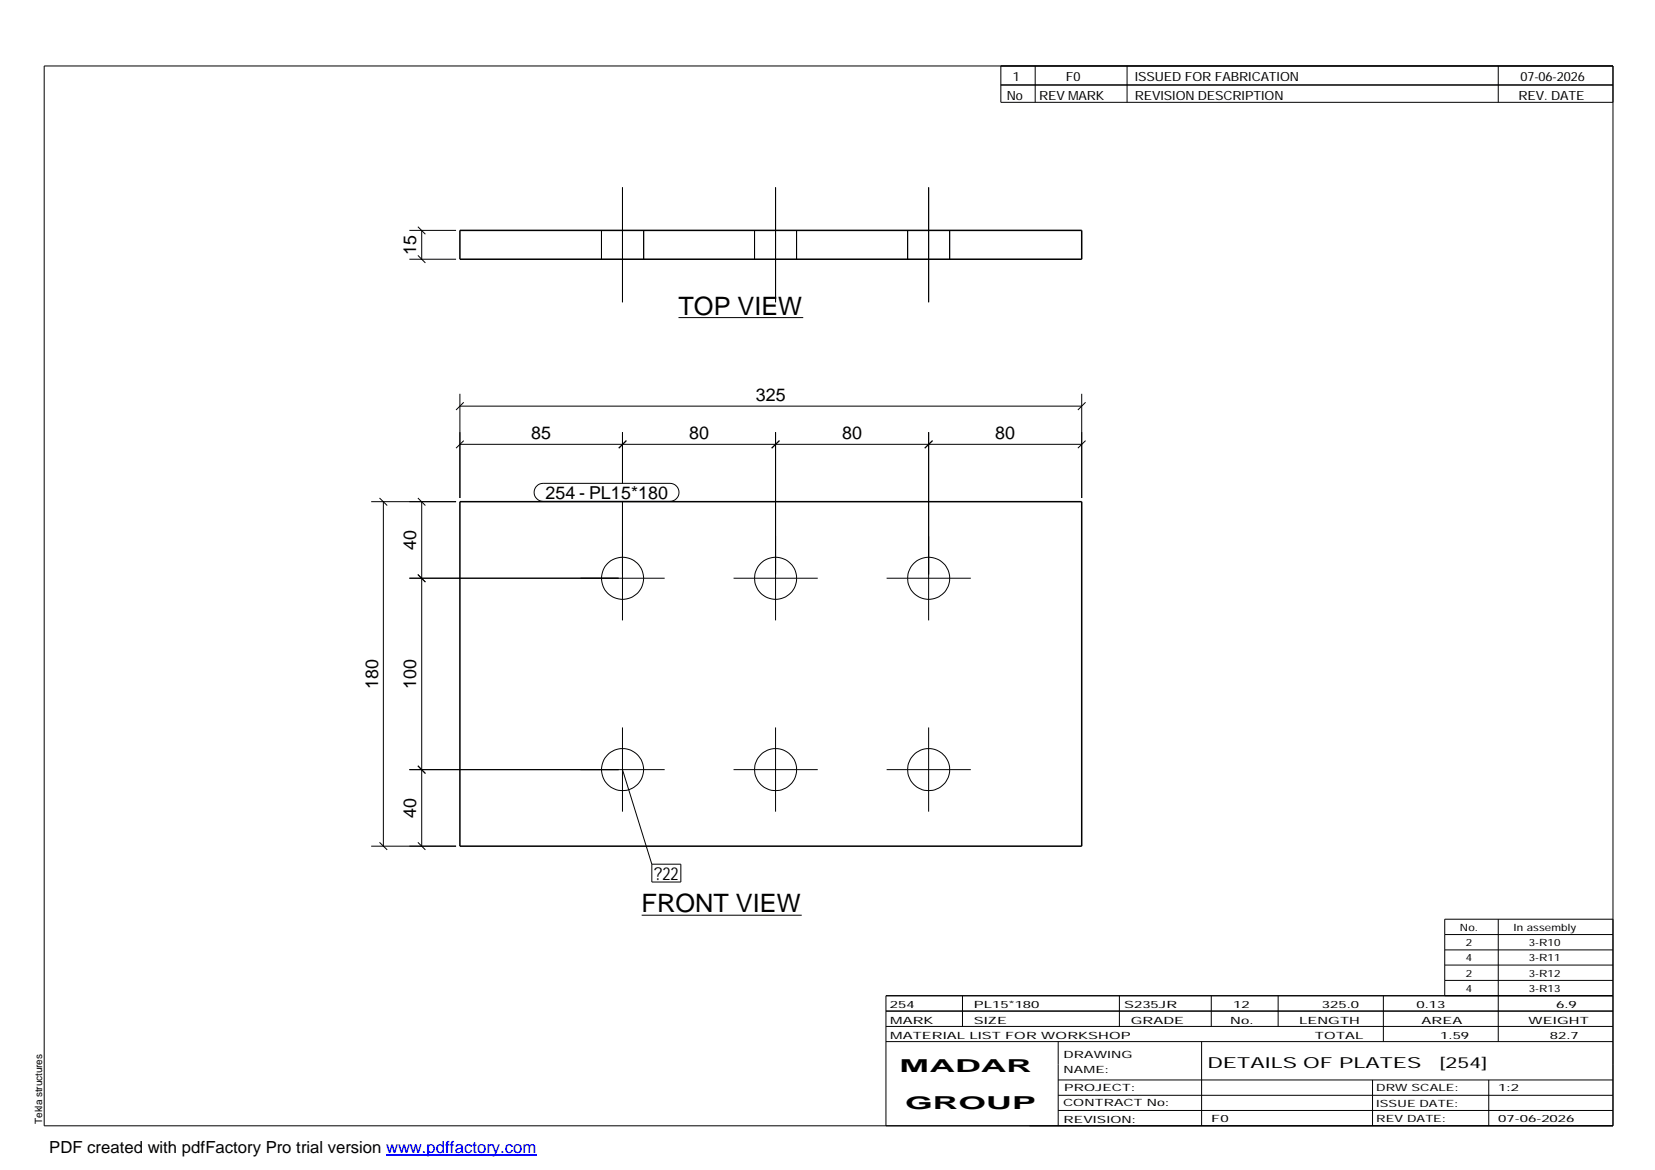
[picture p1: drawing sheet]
<svg xmlns="http://www.w3.org/2000/svg" width="420mm" height="297mm" viewBox="0 0 420 297" stroke-linecap="round" stroke-linejoin="round" font-family="sans-serif">
<g fill="none" stroke="#000" stroke-width=".25">
<path d="M11.2 16.7h398.3v269.1h-398.3zM254.1 16.7v9.3h155.4M262.8 16.7v9.3M286.1 16.7v9.3M380.4 16.7v9.3M254.1 21.6h155.4M103.9 58.5h11.9M106.1 57.6l1.9 1.9M107.1 58.5v7.3M152.7 58.5v7.3M158 47.6v29.1M163.4 58.5v7.3"/>
<path d="M191.6 58.5v7.3M196.9 47.6v29.1M202.2 58.5v7.3M230.4 58.5v7.3M235.8 47.6v29.1M241.1 58.5v7.3M103.9 65.8h11.9M106.1 64.8l1.9 1.9M116.8 100v26.4M172.3 80.6h31.6M274.6 100v26.4M116.8 103.1h157.8"/>
<path d="M116.8 112.8h157.8M117.7 102.1l-1.9 2M117.7 111.9l-1.9 1.9M158 109.7v13M159 111.9l-1.9 1.9M196.9 109.7v47.8M197.9 111.9l-2 1.9M235.8 109.7v47.8M236.7 111.9l-1.9 1.9M275.6 102.1l-2 2M275.6 111.9l-2 1.9M94.2 127.4h21.6"/>
<path d="M96.4 126.4l1.9 1.9M97.3 127.4v87.4M106.1 126.4l1.9 1.9M107.1 127.4v87.4M136.3 123.4l.7-.5 .9-.2h32.2a2.29 2.29 0 0 1 2.3 2.3 2.29 2.29 0 0 1-2.3 2.3h-32.2a2.27 2.27 0 0 1-2.1-1.4 2.27 2.27 0 0 1 .5-2.5zM158 127.3v30.2M103.9 146.8h64.8M106.1 145.9l1.9 1.9M186.2 146.8h21.4M225.1 146.8h21.4M103.9 195.4h64.8M106.1 194.4l1.9 2"/>
<path d="M158 184.7v21.4M158 195.4l7.5 24M186.2 195.4h21.4M196.9 184.7v21.4M225.1 195.4h21.4M235.8 184.7v21.4M94.2 214.8h21.6M96.4 213.9l1.9 1.9M106.1 213.9l1.9 1.9M165.5 219.4h7.3v4.5h-7.3zM162.9 232.4h40.6M366.8 237.3h42.7"/>
<path d="M380.4 233.4v31M409.5 233.4h-42.7v19.4M224.9 256.7h184.6M244.3 252.8v7.8M284.2 252.8v7.8M307.5 252.8v7.8M324.5 252.8v7.8M351.2 252.8v11.6M366.8 241.2h42.7M366.8 245h42.7M366.8 248.9h42.7M409.5 252.8h-184.6v33"/>
<path d="M224.9 264.4h184.6M224.9 260.6h184.6M268.6 264.4v21.4M268.6 274.2h140.9M268.6 278.1h140.9M305.1 264.4v21.4M348.4 274.2v11.6M378 274.2v11.6M268.6 281.9h140.9"/>
<circle cx="158" cy="146.8" r="5.4"/>
<circle cx="196.9" cy="146.8" r="5.4"/>
<circle cx="235.8" cy="146.8" r="5.4"/>
<circle cx="158" cy="195.4" r="5.3"/>
<circle cx="196.9" cy="195.4" r="5.3"/>
<circle cx="235.8" cy="195.4" r="5.3"/>
</g>
<path d="M116.8 58.5h157.8v7.3h-157.8zM116.8 127.4h157.8v87.4h-157.8z" fill="none" stroke="#000" stroke-width=".38"/>
<path d="M98 293.3h38.2" fill="none" stroke="#00f" stroke-width=".3"/>
<g font-size="6.4">
<text x="172.3" y="79.9">TOP VIEW</text>
<text x="162.9" y="231.6">FRONT VIEW</text>
</g>
<g font-size="4.5">
<text x="105.7" y="64.7" transform="rotate(-90 105.7 64.7)">15</text>
<text x="191.9" y="101.7">325</text>
<text x="134.9" y="111.4">85</text>
<text x="175" y="111.4">80</text>
<text x="213.8" y="111.4">80</text>
<text x="252.6" y="111.4">80</text>
<text x="138.5" y="126.7">254 - PL15*180</text>
<text x="105.7" y="139.6" transform="rotate(-90 105.7 139.6)">40</text>
<text x="96" y="174.9" transform="rotate(-90 96 174.9)">180</text>
<text x="105.7" y="174.9" transform="rotate(-90 105.7 174.9)">100</text>
<text x="105.7" y="207.6" transform="rotate(-90 105.7 207.6)">40</text>
<text x="166.1" y="223.4">?22</text>
<text x="228.4" y="272.3">MADAR</text>
<text x="229.8" y="281.6">GROUP</text>
</g>
<text font-size="4.2" x="12.5" y="292.7">PDF created with pdfFactory Pro trial version www.pdffactory.com</text>
<g font-size="3.9">
<text x="306.5" y="271.3">DETAILS OF PLATES</text>
<text x="365.4" y="271.3">[254]</text>
</g>
<g font-size="3.2">
<text x="257.1" y="20.5">1</text>
<text x="270.6" y="20.5">F0</text>
<text x="288.1" y="20.5">ISSUED FOR FABRICATION</text>
<text x="386" y="20.5">07-06-2026</text>
<text x="255.6" y="25.5">No</text>
<text x="263.8" y="25.5">REV MARK</text>
<text x="288.1" y="25.5">REVISION DESCRIPTION</text>
<text x="385.5" y="25.5">REV. DATE</text>
</g>
<g font-size="2.5">
<text x="370.6" y="236.3">No.</text>
<text x="384.3" y="236.3">In assembly</text>
<text x="372.1" y="240.2">2</text>
<text x="372.1" y="244.1">4</text>
<text x="388.1" y="240.2">3-R10</text>
<text x="388.1" y="244.1">3-R11</text>
<text x="372.1" y="247.9">2</text>
<text x="372.1" y="251.8">4</text>
<text x="388.1" y="247.9">3-R12</text>
<text x="388.1" y="251.8">3-R13</text>
<text x="225.9" y="255.9">254</text>
<text x="247.3" y="255.9">PL15*180</text>
<text x="285.4" y="255.9">S235JR</text>
<text x="313.1" y="255.9">12</text>
<text x="335.6" y="255.9">325.0</text>
<text x="359.6" y="255.9">0.13</text>
<text x="395.1" y="255.9">6.9</text>
<text x="226" y="263.7">MATERIAL LIST FOR WORKSHOP</text>
<text x="226" y="259.9">MARK</text>
<text x="247.2" y="259.9">SIZE</text>
<text x="287.1" y="259.9">GRADE</text>
<text x="312.3" y="259.9">No.</text>
<text x="329.8" y="259.9">LENGTH</text>
<text x="333.8" y="263.7">TOTAL</text>
<text x="360.9" y="259.9">AREA</text>
<text x="365.6" y="263.7">1.59</text>
<text x="388.1" y="259.9">WEIGHT</text>
<text x="393.4" y="263.7">82.7</text>
<text x="270" y="268.5">DRAWING</text>
<text x="270" y="272.5">NAME:</text>
<text x="269.9" y="280.9">CONTRACT No:</text>
<text x="270.2" y="277">PROJECT:</text>
<text x="349.4" y="277.1">DRW SCALE:</text>
<text x="349.4" y="281">ISSUE DATE:</text>
<text x="380.4" y="277.1">1:2</text>
<text x="10.7" y="285.4" transform="rotate(-90 10.7 285.4)">Tekla structures</text>
<text x="270" y="285">REVISION:</text>
<text x="307.5" y="284.8">F0</text>
<text x="349.4" y="284.8">REV DATE:</text>
<text x="380.4" y="284.8">07-06-2026</text>
</g>
</svg>
